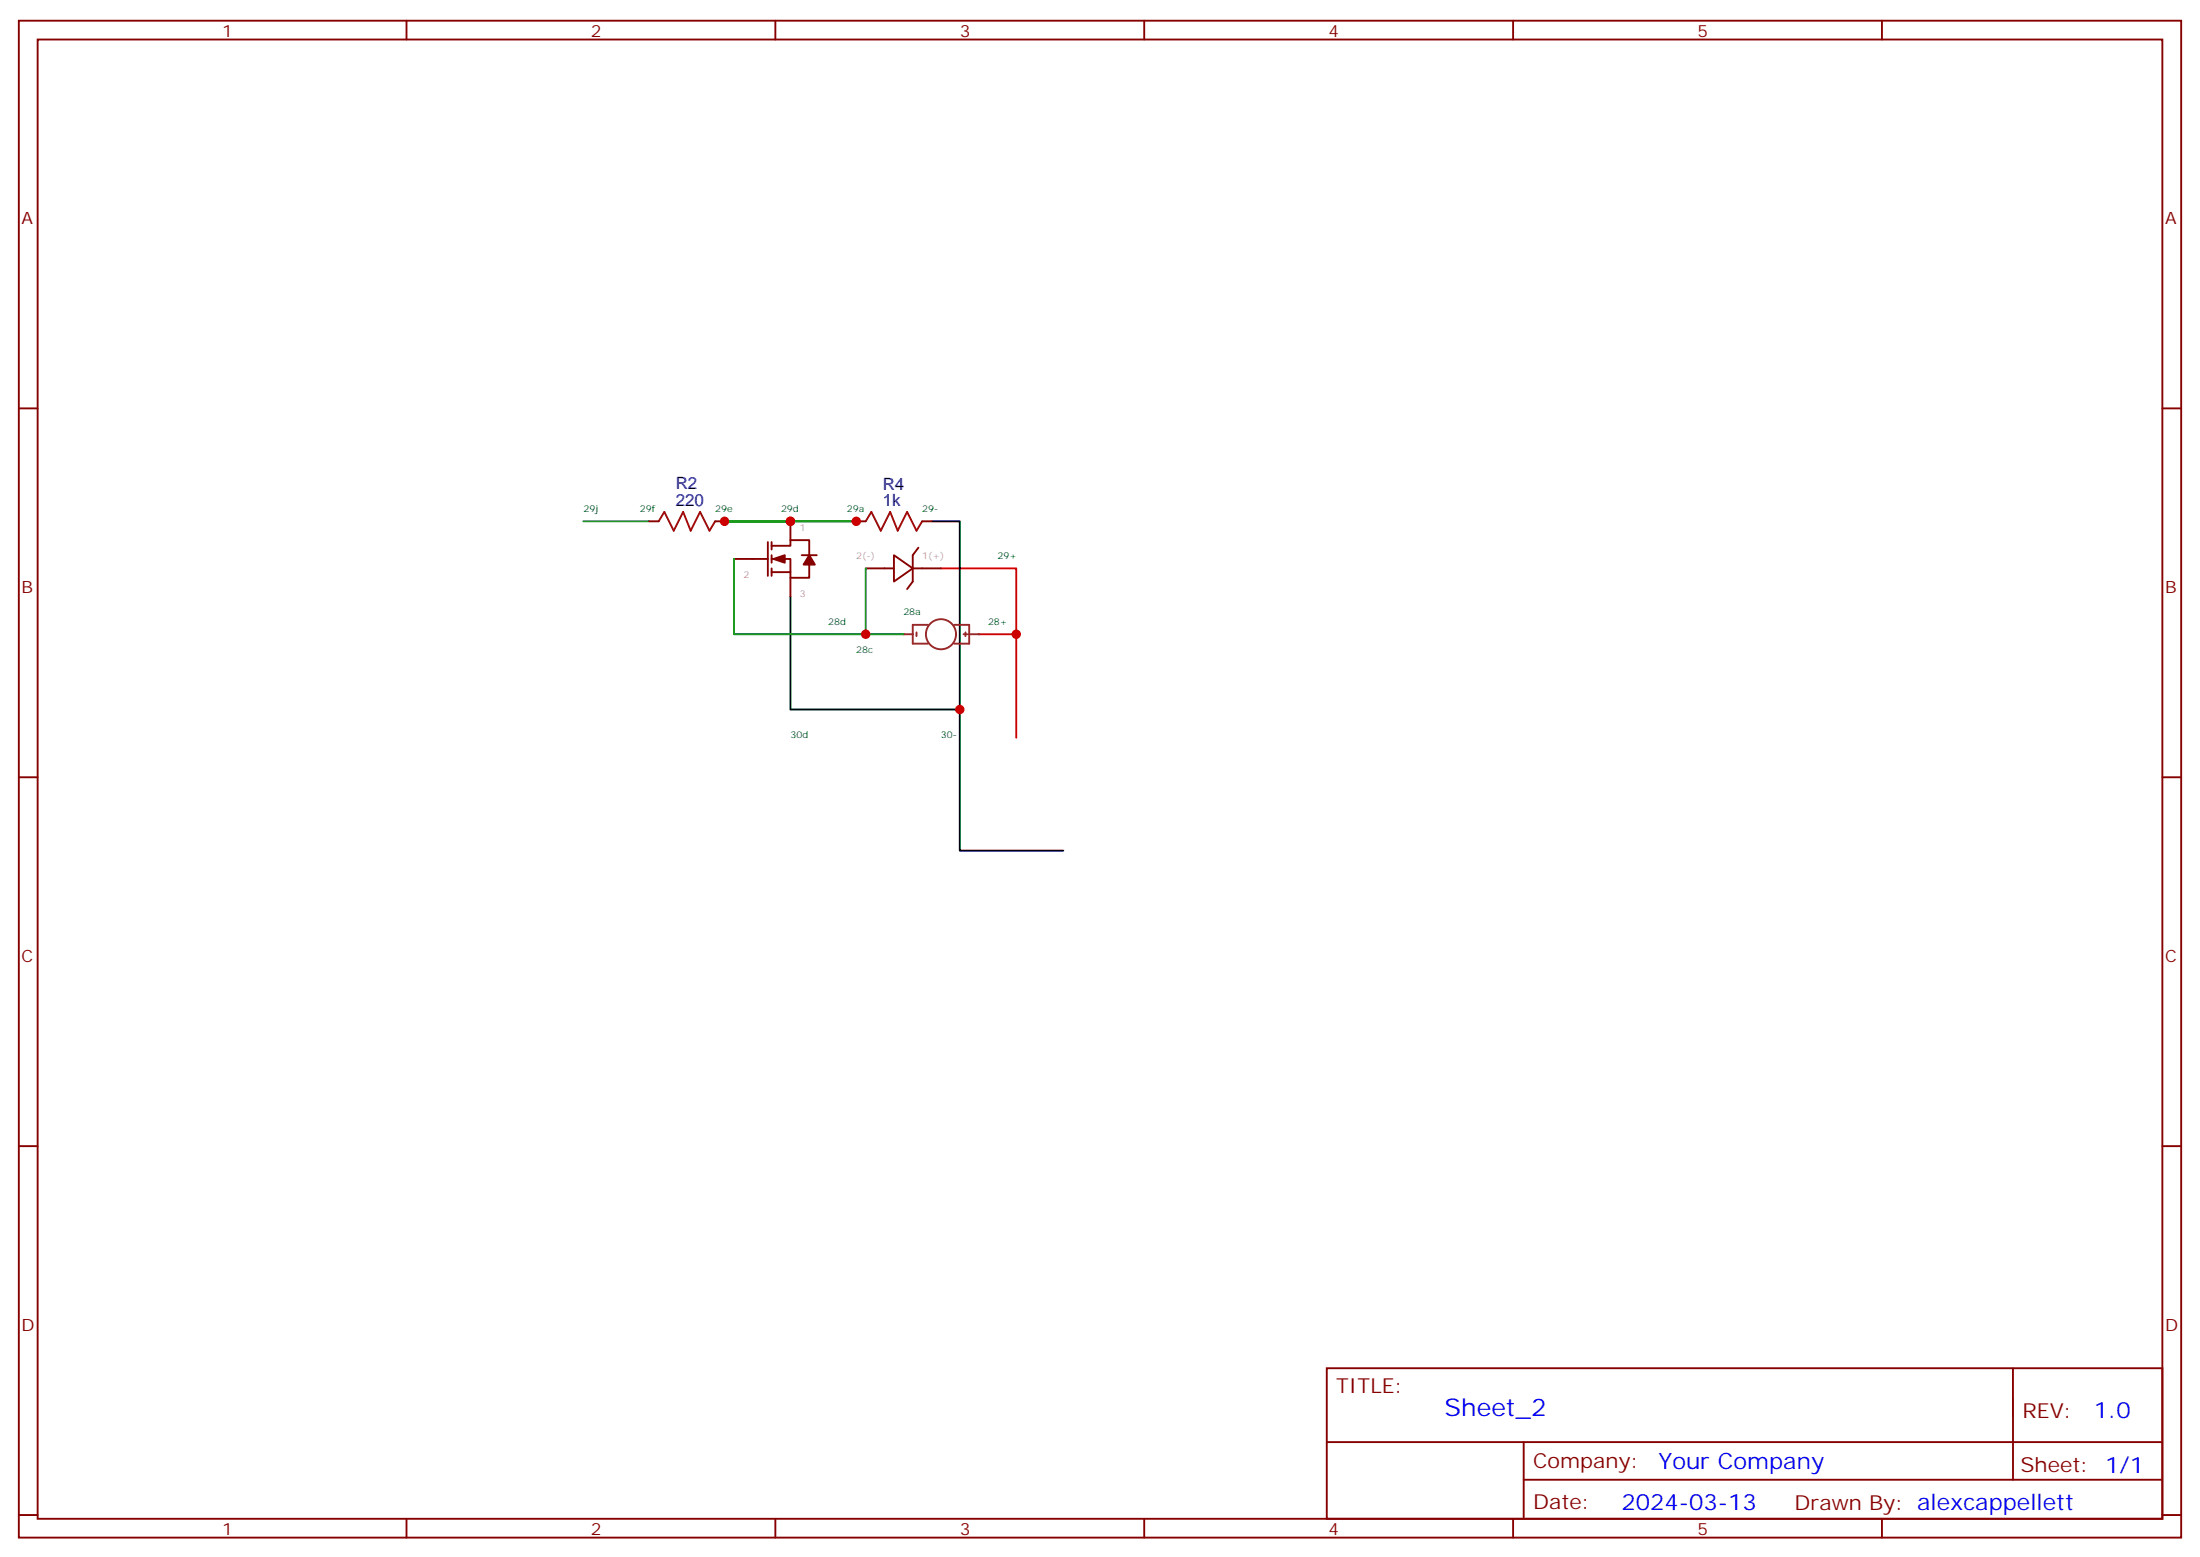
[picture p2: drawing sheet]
<svg xmlns="http://www.w3.org/2000/svg" width="412mm" height="292mm" viewBox="0 0 412 292" stroke-linecap="round" stroke-linejoin="round" font-family="sans-serif">
<g fill="none" stroke="#870000" stroke-width=".35">
<path d="M3.5 3.9h405.4v284.3h-405.4zM7.1 7.4h398.2v277.3h-398.2zM76.2 3.9v3.5M145.3 3.9v3.5M214.5 3.9v3.5M283.6 3.9v3.5M352.8 3.9v3.5M3.5 76.6h3.6M405.3 76.6h3.6M121.7 97.7h1.8M134.1 97.7h1.7M160.5 97.7h1.8"/>
<path d="M172.9 97.7h1.7M162.3 106.5h5.3M167.6 104.1l3.5 2.4-3.5 2.5zM171.1 106.5h5.3M172.2 102.7l-1.1 1.4v4.9l-1.1 1.4M3.5 145.7h3.6M405.3 145.7h3.6M3.5 214.8h3.6M405.3 214.8h3.6M248.7 256.5h156.6v28.2h-156.6zM377.3 256.5v20.9M248.7 270.3h156.5"/>
<path d="M285.6 277.4h119.6M285.6 270.3v14.1M3.5 284h3.6M76.2 284.7v3.5M145.3 284.7v3.5M214.5 284.7v3.5M283.6 284.7v3.5M352.8 284.7v3.5M405.3 284h3.6"/>
</g>
<path d="M176.4 106.5h14.1v31.8M183.4 118.9h7.1" fill="none" stroke="#f00" stroke-width=".35"/>
<path d="M174.6 97.7h5.3v61.8h19.4M148.2 111.8v21.2h31.7" fill="none" stroke="#000" stroke-width=".35"/>
<path d="M109.4 97.7h12.3M135.8 97.7h24.7" fill="none" stroke="#008700" stroke-width=".35"/>
<path d="M123.5 97.7l1-1.7 1.8 3.5 1.8-3.5 1.4 3.5 1.7-3.5 1.8 3.5 1.1-1.8M162.3 97.7l1-1.7 1.8 3.5 1.8-3.5 1.4 3.5 1.7-3.5 1.8 3.5 1.1-1.8" fill="none" stroke="#a10000" stroke-width=".35"/>
<g fill="none" stroke="#8c2424" stroke-width=".35">
<path d="M169.3 118.9h1.8M171.8 118.5v.7M173.9 117.1h-2.8v3.6h2.8M178.9 117.1h2.8v3.6h-2.8M180.6 118.9h.7M181 118.5v.7M181.7 118.9h1.7"/>
<circle cx="176.4" cy="118.9" r="2.82"/>
</g>
<g fill="#8c2424">
<circle cx="183.4" cy="118.9" r=".18"/>
<circle cx="169.3" cy="118.9" r=".18"/>
</g>
<path d="M162.3 106.5v12.4" fill="none" stroke="#008700" stroke-width=".35"/>
<g fill="#870000" stroke="#870000" stroke-width=".35">
<path d="M145 104.8l2.1-.7v1.4z"/>
<path d="M151.7 104.1l1.1 1.7h-2.2z"/>
</g>
<path d="M148.2 97.7v3.5M137.6 104.8h6.3M143.9 101.6v6.4M144.6 102.3h3.6v-1.1h3.5v2.9M144.6 104.8h3.6v3.5h3.5v-2.5M144.6 107.2h3.6M144.6 101.6v1.4M144.6 104.1v1.4M144.6 106.5v1.5M148.2 108.3v3.5M150.3 104.1h2.8" fill="none" stroke="#870000" stroke-width=".35"/>
<path d="M137.6 104.8v14.1h31.7" fill="none" stroke="#090" stroke-width=".35"/>
<g fill="#c00">
<circle cx="190.5" cy="118.9" r=".88"/>
<circle cx="162.3" cy="118.9" r=".88"/>
<circle cx="135.8" cy="97.7" r=".88"/>
<circle cx="160.5" cy="97.7" r=".88"/>
<circle cx="148.2" cy="97.7" r=".88"/>
<circle cx="179.9" cy="133" r=".88"/>
</g>
<text font-size="4.6" fill="#00f" x="270.8" y="265.5">Sheet_2</text>
<g font-size="4.2" fill="#00f">
<text x="392.5" y="265.7">1.0</text>
<text x="310.9" y="275.3">Your Company</text>
<text x="304" y="283.1">2024-03-13</text>
</g>
<g font-size="3.9" fill="#800">
<text x="250.5" y="261.1">TITLE:</text>
<text x="379.1" y="265.7">REV:</text>
<text x="287.4" y="275.3">Company:</text>
<text x="378.7" y="275.9">Sheet: 1/1</text>
<text x="287.4" y="282.9">Date:</text>
<text x="336.4" y="283">Drawn By: alexcappellett</text>
</g>
<g font-size="3.2" fill="#800">
<text x="41.6" y="6.9">1</text>
<text x="110.8" y="6.9">2</text>
<text x="179.9" y="6.9">3</text>
<text x="249.1" y="6.9">4</text>
<text x="318.2" y="6.9">5</text>
<text x="4.1" y="42">A</text>
<text x="405.9" y="42">A</text>
<text x="4.1" y="111.1">B</text>
<text x="405.9" y="111.1">B</text>
<text x="4.1" y="180.3">C</text>
<text x="405.9" y="180.3">C</text>
<text x="4.1" y="249.4">D</text>
<text x="405.9" y="249.4">D</text>
<text x="41.6" y="287.7">1</text>
<text x="110.8" y="287.7">2</text>
<text x="179.9" y="287.7">3</text>
<text x="249.1" y="287.7">4</text>
<text x="318.2" y="287.7">5</text>
</g>
<g font-size="3.2" fill="#000080">
<text x="126.7" y="94.9">220</text>
<text x="126.7" y="91.7">R2</text>
<text x="165.5" y="94.9">1k</text>
<text x="165.5" y="91.8">R4</text>
</g>
<g font-size="1.8" fill="#060">
<text x="109.4" y="96">29j</text>
<text x="119.9" y="96">29f</text>
<text x="134.1" y="96">29e</text>
<text x="146.4" y="96">29d</text>
<text x="158.7" y="96">29a</text>
<text x="172.9" y="96">29-</text>
<text x="187" y="104.8">29+</text>
<text x="155.2" y="117.1">28d</text>
<text x="169.3" y="115.4">28a</text>
<text x="185.2" y="117.1">28+</text>
<text x="160.5" y="122.4">28c</text>
<text x="148.2" y="138.3">30d</text>
<text x="176.4" y="138.3">30-</text>
</g>
<g font-size="1.8" fill="#999">
<text x="149.9" y="99.5">1</text>
<text x="160.5" y="104.8">2(-)</text>
<text x="172.9" y="104.8">1(+)</text>
<text x="139.3" y="108.3">2</text>
<text x="149.9" y="111.8">3</text>
</g>
</svg>
